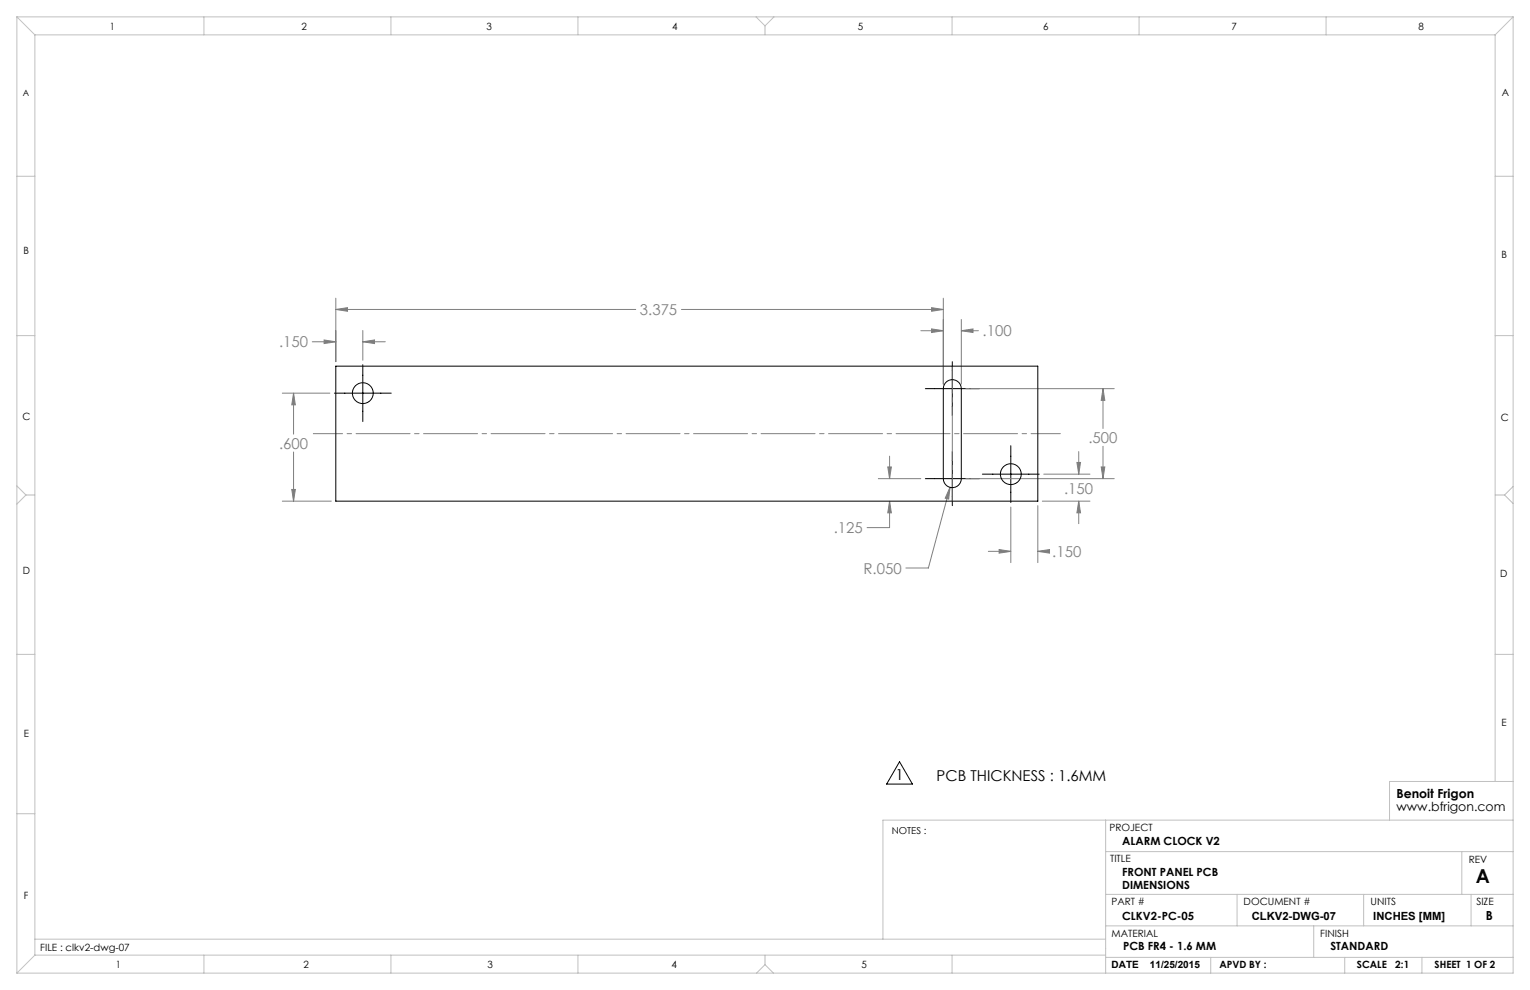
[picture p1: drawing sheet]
<svg xmlns="http://www.w3.org/2000/svg" width="432mm" height="279mm" viewBox="0 0 432 279" stroke-linecap="round" stroke-linejoin="round" font-family="sans-serif">
<g fill="none" stroke="#808080" stroke-width=".28">
<path d="M88.1 96.5h6.7M91.5 96l3.3 .5-3.3 .5zM94.8 87.3l3.3-.5v1zM94.8 84.2v17.9M94.8 87.3h84.6M102.4 96.5l3.3-.5v1zM102.4 93.3v8.4M102.4 96.5h6.3M192.3 87.3h73.9M259.9 93.3h6.3M262.9 92.8l3.3 .5-3.3 .5zM262.9 86.8l3.3 .5-3.3 .5z"/>
<path d="M266.2 84.2v24.2M271.3 93.3l3.3-.5v1zM271.3 90.2v18.2M271.3 93.3h4.8M79.7 111h13.4M82.8 111l.6 3.3h-1.1zM82.8 111v11.5M272.6 109.7h41.9M311.3 109.7l.5 3.3h-1zM311.3 109.7v11.2M82.3 138.1h1.1l-.6 3.3zM82.8 127.6v13.8"/>
<path d="M247.9 135.1h12M250.5 131.8h1.1l-.5 3.3zM251.1 128.7v6.4M268.1 137.5l-.4 3.4-.9-.3zM268.1 137.5l-6.1 22.8h-6.3M272.6 135.1h41.9M294.6 133.8h13M303.9 130.5h1l-.5 3.3zM304.4 127.5v6.3M310.8 131.8h1l-.5 3.3zM311.3 126v9.1M79.7 141.4h13.8"/>
<path d="M251.1 141.4v7.5h-6.4M251.1 141.4l.5 3.3h-1.1zM278.9 155.6h6.4M282 155.1l3.3 .5-3.3 .5zM285.3 143.1v15.7M292.9 155.6l3.3-.5v1zM292.9 142.7v16.1M292.9 155.6h2.9M294.2 141.4h13.4M304.4 141.4l.5 3.3h-1zM304.4 141.4v6.4"/>
</g>
<path d="M94.4 111h16M102.4 102.9v16.1M261.1 109.7h15.3M268.8 102.1v15.2M261.1 135.1h15.3M268.8 127.5v15.2M277.2 133.8h16.1M285.3 125.8v16M253.9 215l3.6 6.3h-7.3z" fill="none" stroke="#000" stroke-width=".28"/>
<path d="M268.8 141.4v-38.1" fill="none" stroke="#808080" stroke-width=".28" stroke-dasharray="15.2 1.3 1.3 1.3" stroke-dashoffset="7.6"/>
<path d="M88.4 122.4h210.8" fill="none" stroke="#808080" stroke-width=".28" stroke-dasharray="15.2 1.3 1.3 1.3" stroke-dashoffset="7"/>
<g fill="none" stroke="#c0c0c0" stroke-width=".28">
<path d="M4.8 4.8l5 5M4.8 4.8h422.2M4.8 4.8v269.8M9.8 9.8h412.2M9.8 9.8v259.8M57.5 4.8v5M110.3 4.8v5M163.1 4.8v5M213.4 4.8l2.5 2.5M215.9 7.3v2.5M218.4 4.8l-2.5 2.5M268.7 4.8v5"/>
<path d="M321.5 4.8v5M374.3 4.8v5M422 9.8v210.7M427 4.8l-5 5M427 4.8v269.8h-422.2M4.8 49.7h5M422 49.7h5M4.8 94.7h5M422 94.7h5M4.8 137.1l2.5 2.6M7.3 139.7l-2.5 2.6M7.3 139.7h2.5"/>
<path d="M422 139.7h2.6M424.6 139.7l2.4 2.4M427 137.3l-2.4 2.4M4.8 184.7h5M422 184.7h5M4.8 229.7h5M312 231.5v43.1M427 231.5h-177.8v33.6M427 220.5h-34.8v11M312 240.3h115M312 252.4h115M349.1 252.4v8.9"/>
<path d="M384.9 252.4v8.9M412.6 240.3v12.1M415.2 252.4v8.9M9.8 265.1h302.2M9.8 269.6l-5 5M9.8 269.6h302.2M57.5 269.6v5M110.3 269.6v5M163.1 269.6v5M215.9 272.2l-2.4 2.4M215.9 272.2l2.4 2.4M215.9 269.6v2.6"/>
<path d="M268.7 269.6v5M312 270.2h115M312 261.3h115M341.7 270.2v4.4M370.8 261.3v8.9M379.5 270.2v4.4M401.3 270.2v4.4"/>
</g>
<path d="M310.8 131.8h1l-.5 3.3zM311.3 109.7l.5 3.3h-1zM268.1 137.5l-1.3 3.1 .9 .3zM271.3 93.3l3.3-.5v1zM262.9 92.8l3.3 .5-3.3 .5zM250.5 131.8h1.1l-.5 3.3zM251.1 141.4l.5 3.3h-1.1zM94.8 87.3l3.3-.5v1zM262.9 86.8l3.3 .5-3.3 .5zM102.4 96.5l3.3-.5v1zM91.5 96l3.3 .5-3.3 .5zM82.3 138.1h1.1l-.6 3.3zM82.8 111l.6 3.3h-1.1zM303.9 130.5h1l-.5 3.3zM304.4 141.4l.5 3.3h-1zM282 155.1l3.3 .5-3.3 .5zM292.9 155.6l3.3-.5v1z" fill="#808080"/>
<g fill="none" stroke="#000" stroke-width=".28">
<path d="M94.8 103.3h198.1v38.1h-198.1zM266.9 108a2.54 2.54 0 0 1 2.8-.7 2.54 2.54 0 0 1 1.6 2.4v25.4a2.54 2.54 0 0 1-2.5 2.5 2.54 2.54 0 0 1-2.6-2.5v-25.4l.1-.6z"/>
<circle cx="102.4" cy="111" r="2.95"/>
<circle cx="285.3" cy="133.8" r="2.95"/>
</g>
<text font-size="5.4" x="416.5" y="249.1">A</text>
<g font-size="4.2" fill="#808080">
<text x="180.6" y="88.9">3.375</text>
<text x="277.3" y="94.9">.100</text>
<text x="78.7" y="98.1">.150</text>
<text x="307.2" y="125">.500</text>
<text x="78.7" y="126.6">.600</text>
<text x="300.3" y="139.6">.150</text>
<text x="235.3" y="150.5">.125</text>
<text x="243.7" y="161.9">R.050</text>
<text x="297" y="157.2">.150</text>
</g>
<g font-size="4.2">
<text x="252.7" y="220.3">1</text>
<text x="264.3" y="220.4">PCB THICKNESS : 1.6MM</text>
</g>
<g font-size="3.5">
<text x="394.1" y="225.3">Benoit Frigon</text>
<text x="394.1" y="228.8">www.bfrigon.com</text>
<text x="419.3" y="259.7">B</text>
</g>
<g font-size="3.2">
<text x="316.7" y="238.4">ALARM CLOCK V2</text>
<text x="316.7" y="247.3">FRONT PANEL PCB</text>
<text x="316.7" y="250.8">DIMENSIONS</text>
<text x="316.7" y="259.7">CLKV2-PC-05</text>
<text x="353.3" y="259.7">CLKV2-DWG-07</text>
<text x="387.6" y="259.7">INCHES [MM]</text>
<text x="317" y="268.2">PCB FR4 - 1.6 MM</text>
<text x="375.5" y="268.2">STANDARD</text>
</g>
<g font-size="2.8">
<text x="31" y="8.5">1</text>
<text x="85.1" y="8.5">2</text>
<text x="137.3" y="8.5">3</text>
<text x="189.7" y="8.5">4</text>
<text x="242.1" y="8.5">5</text>
<text x="294.4" y="8.5">6</text>
<text x="347.6" y="8.5">7</text>
<text x="400.3" y="8.5">8</text>
<text x="423.8" y="27.2">A</text>
<text x="6.7" y="71.8">B</text>
<text x="423.8" y="72.8">B</text>
<text x="6.4" y="118.6">C</text>
<text x="423.5" y="118.9">C</text>
<text x="6.5" y="162.1">D</text>
<text x="423.4" y="163">D</text>
<text x="6.7" y="207.9">E</text>
<text x="423.7" y="204.9">E</text>
<text x="313.1" y="234.6">PROJECT</text>
<text x="313.3" y="243.2">TITLE</text>
<text x="414.5" y="243.6">REV</text>
<text x="6.7" y="253.8">F</text>
<text x="313.7" y="255.3">PART #</text>
<text x="351" y="255.3">DOCUMENT #</text>
<text x="386.8" y="255.3">UNITS</text>
<text x="416.7" y="255.3">SIZE</text>
<text x="11.4" y="268.4">FILE : clkv2-dwg-07</text>
<text x="313.7" y="264.6">MATERIAL</text>
<text x="372.6" y="264.5">FINISH</text>
<text x="32.7" y="273.3">1</text>
<text x="85.7" y="273.3">2</text>
<text x="137.6" y="273.3">3</text>
<text x="189.6" y="273.3">4</text>
<text x="243.2" y="273.2">5</text>
<text x="313.7" y="273.3">DATE</text>
<text x="324.5" y="273.3">11/25/2015</text>
<text x="344.1" y="273.1">APVD BY :</text>
<text x="383" y="273.1">SCALE</text>
<text x="393.8" y="273.1">2:1</text>
<text x="404.9" y="273.1">SHEET 1 OF 2</text>
</g>
<text font-size="2.7" x="251.7" y="235.2">NOTES :</text>
<text font-size="2.5" x="6.4" y="27">A</text>
</svg>
